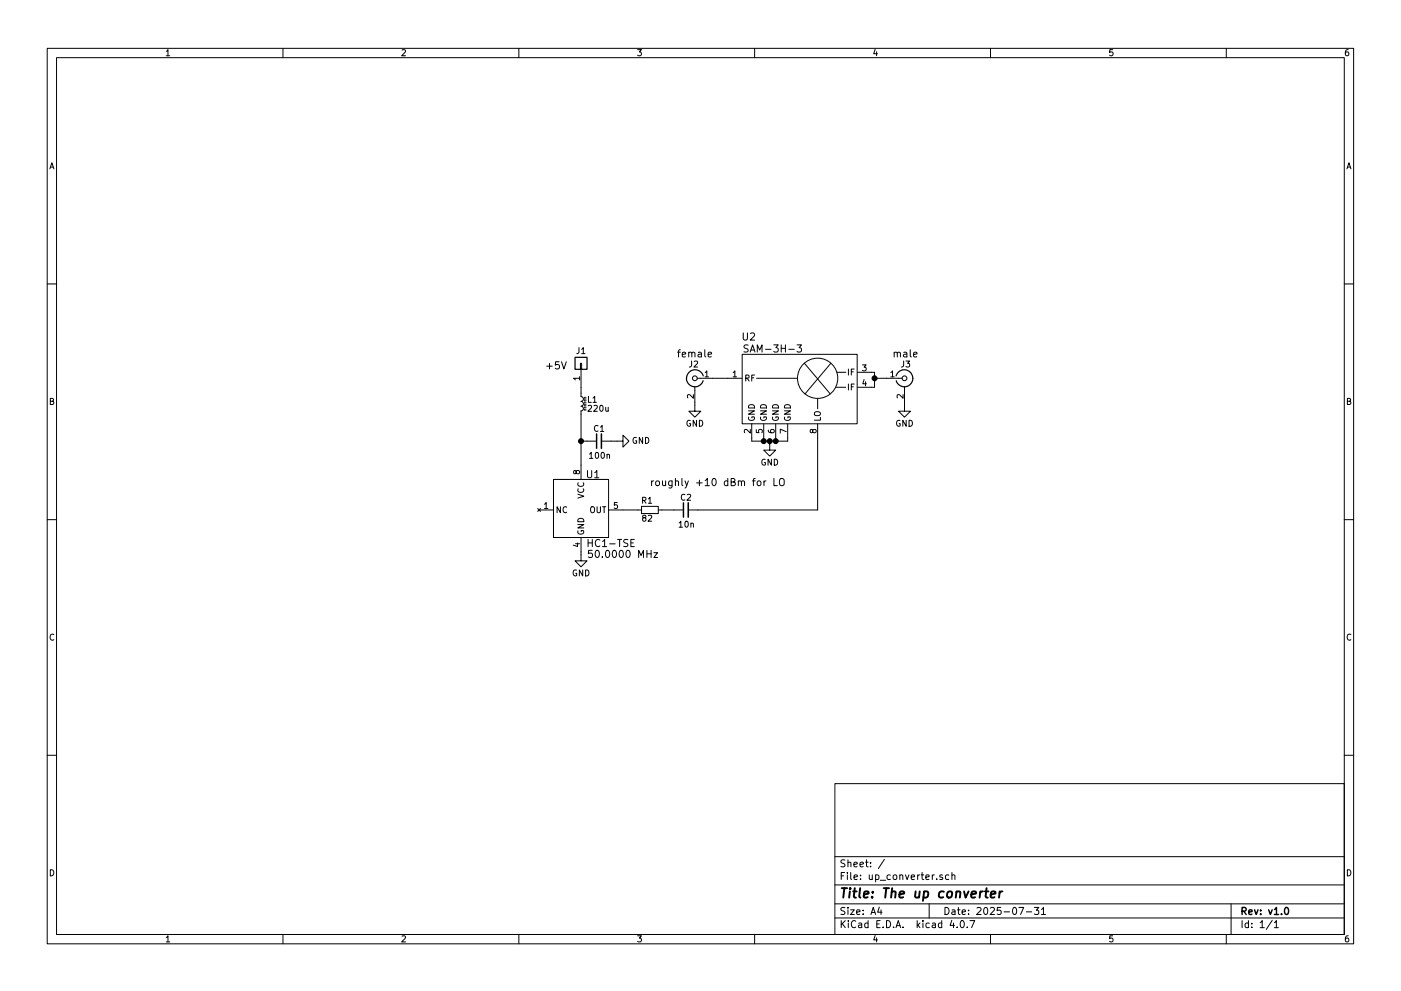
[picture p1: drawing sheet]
EESchema Schematic File Version 2
LIBS:power
LIBS:device
LIBS:switches
LIBS:relays
LIBS:motors
LIBS:transistors
LIBS:conn
LIBS:linear
LIBS:regul
LIBS:74xx
LIBS:cmos4000
LIBS:adc-dac
LIBS:memory
LIBS:xilinx
LIBS:microcontrollers
LIBS:dsp
LIBS:microchip
LIBS:analog_switches
LIBS:motorola
LIBS:texas
LIBS:intel
LIBS:audio
LIBS:interface
LIBS:digital-audio
LIBS:philips
LIBS:display
LIBS:cypress
LIBS:siliconi
LIBS:opto
LIBS:atmel
LIBS:contrib
LIBS:valves
LIBS:schematic-cache
LIBS:up_converter-cache
EELAYER 25 0
EELAYER END
$Descr A4 11693 8268
encoding utf-8
Sheet 1 1
Title "The up converter"
Date "2025-07-31"
Rev "v1.0"
Comp ""
Comment1 ""
Comment2 ""
Comment3 ""
Comment4 ""
$EndDescr
$Comp
L Conn_Coaxial J3
U 1 1
P 7550 3150
F 0 "J3" H 7560 3270 50  0000 C CNN
F 1 "Conn_Coaxial" V 7665 3150 50  0001 C CNN
F 2 "" H 7550 3150 50  0001 C CNN
F 3 "" H 7550 3150 50  0001 C CNN
	1    7550 3150
	1    0    0    -1  
$EndComp
$Comp
L Conn_Coaxial J2
U 1 1
P 5800 3150
F 0 "J2" H 5810 3270 50  0000 C CNN
F 1 "Conn_Coaxial" V 5915 3150 50  0001 C CNN
F 2 "" H 5800 3150 50  0001 C CNN
F 3 "" H 5800 3150 50  0001 C CNN
	1    5800 3150
	-1   0    0    -1  
$EndComp
$Comp
L HC1-TSE U1
U 1 1
P 4850 4250
F 0 "U1" H 4950 4550 60  0000 C CNN
F 1 "HC1-TSE" H 5100 3975 60  0000 C CNN
F 2 "" H 4800 4400 60  0001 C CNN
F 3 "" H 4800 4400 60  0001 C CNN
	1    4850 4250
	1    0    0    -1  
$EndComp
$Comp
L SAM-3H-3 U2
U 1 1
P 6650 3225
F 0 "U2" H 6250 3650 60  0000 C CNN
F 1 "SAM-3H-3" H 6450 3550 60  0000 C CNN
F 2 "" H 6625 3975 60  0001 C CNN
F 3 "" H 6625 3975 60  0001 C CNN
	1    6650 3225
	1    0    0    -1  
$EndComp
Wire Wire Line
	7275 3100 7300 3100
Wire Wire Line
	7300 3100 7300 3225
Wire Wire Line
	7300 3225 7275 3225
Wire Wire Line
	7400 3150 7300 3150
Connection ~ 7300 3150
Wire Wire Line
	5950 3150 6075 3150
$Comp
L GND #PWR5
U 1 1
P 7550 3375
F 0 "#PWR5" H 7550 3125 50  0001 C CNN
F 1 "GND" H 7550 3225 50  0000 C CNN
F 2 "" H 7550 3375 50  0001 C CNN
F 3 "" H 7550 3375 50  0001 C CNN
	1    7550 3375
	1    0    0    -1  
$EndComp
$Comp
L GND #PWR3
U 1 1
P 5800 3375
F 0 "#PWR3" H 5800 3125 50  0001 C CNN
F 1 "GND" H 5800 3225 50  0000 C CNN
F 2 "" H 5800 3375 50  0001 C CNN
F 3 "" H 5800 3375 50  0001 C CNN
	1    5800 3375
	1    0    0    -1  
$EndComp
$Comp
L GND #PWR4
U 1 1
P 6425 3700
F 0 "#PWR4" H 6425 3450 50  0001 C CNN
F 1 "GND" H 6425 3550 50  0000 C CNN
F 2 "" H 6425 3700 50  0001 C CNN
F 3 "" H 6425 3700 50  0001 C CNN
	1    6425 3700
	1    0    0    -1  
$EndComp
Wire Wire Line
	6275 3650 6275 3675
Wire Wire Line
	6275 3675 6575 3675
Wire Wire Line
	6575 3675 6575 3650
Wire Wire Line
	6475 3650 6475 3675
Connection ~ 6475 3675
Wire Wire Line
	6375 3650 6375 3675
Connection ~ 6375 3675
Wire Wire Line
	6425 3700 6425 3675
Connection ~ 6425 3675
$Comp
L GND #PWR1
U 1 1
P 4850 4625
F 0 "#PWR1" H 4850 4375 50  0001 C CNN
F 1 "GND" H 4850 4475 50  0000 C CNN
F 2 "" H 4850 4625 50  0001 C CNN
F 3 "" H 4850 4625 50  0001 C CNN
	1    4850 4625
	1    0    0    -1  
$EndComp
$Comp
L L_Core_pol L1
U 1 1
P 4850 3350
F 0 "L1" H 4900 3375 50  0000 L CNN
F 1 "220u" H 4900 3300 50  0000 L CNN
F 2 "" H 4850 3357 50  0001 C CNN
F 3 "" H 4850 3357 50  0001 C CNN
	1    4850 3350
	1    0    0    -1  
$EndComp
$Comp
L C_Small C1
U 1 1
P 5000 3675
F 0 "C1" V 5100 3625 50  0000 L CNN
F 1 "100n" V 4875 3575 50  0000 L CNN
F 2 "" H 5000 3675 50  0001 C CNN
F 3 "" H 5000 3675 50  0001 C CNN
	1    5000 3675
	0    -1   -1   0   
$EndComp
$Comp
L GND #PWR2
U 1 1
P 5150 3675
F 0 "#PWR2" H 5150 3425 50  0001 C CNN
F 1 "GND" V 5150 3475 50  0000 C CNN
F 2 "" H 5150 3675 50  0001 C CNN
F 3 "" H 5150 3675 50  0001 C CNN
	1    5150 3675
	0    -1   -1   0   
$EndComp
$Comp
L Conn_01x01 J1
U 1 1
P 4850 3025
F 0 "J1" V 4950 3025 50  0000 C CNN
F 1 "Conn_01x01" H 4850 2925 50  0001 C CNN
F 2 "" H 4850 3025 50  0001 C CNN
F 3 "" H 4850 3025 50  0001 C CNN
	1    4850 3025
	0    -1   -1   0   
$EndComp
$Comp
L R_Small R1
U 1 1
P 5425 4250
F 0 "R1" V 5500 4225 50  0000 L CNN
F 1 "82" V 5350 4225 50  0000 L CNN
F 2 "" H 5425 4250 50  0001 C CNN
F 3 "" H 5425 4250 50  0001 C CNN
	1    5425 4250
	0    -1   -1   0   
$EndComp
$Comp
L C_Small C2
U 1 1
P 5725 4250
F 0 "C2" V 5825 4200 50  0000 L CNN
F 1 "10n" V 5600 4175 50  0000 L CNN
F 2 "" H 5725 4250 50  0001 C CNN
F 3 "" H 5725 4250 50  0001 C CNN
	1    5725 4250
	0    -1   -1   0   
$EndComp
Wire Wire Line
	5150 3675 5100 3675
Wire Wire Line
	4900 3675 4850 3675
Wire Wire Line
	4850 3450 4850 3875
Connection ~ 4850 3675
Wire Wire Line
	4850 3225 4850 3275
Wire Wire Line
	4850 4600 4850 4625
Wire Wire Line
	5200 4250 5325 4250
Wire Wire Line
	5525 4250 5625 4250
Wire Wire Line
	5825 4250 6825 4250
Wire Wire Line
	6825 4250 6825 3650
Wire Wire Line
	5800 3350 5800 3375
Wire Wire Line
	7550 3350 7550 3375
Text Notes 4550 3075 0    60   ~ 0
+5V
Text Notes 5425 4050 0    60   ~ 0
roughly +10 dBm for LO
Text Notes 4900 4650 0    60   ~ 0
50.0000 MHz
Text Notes 7450 2975 0    60   ~ 0
male
Text Notes 5650 2975 0    60   ~ 0
female
$EndSCHEMATC
